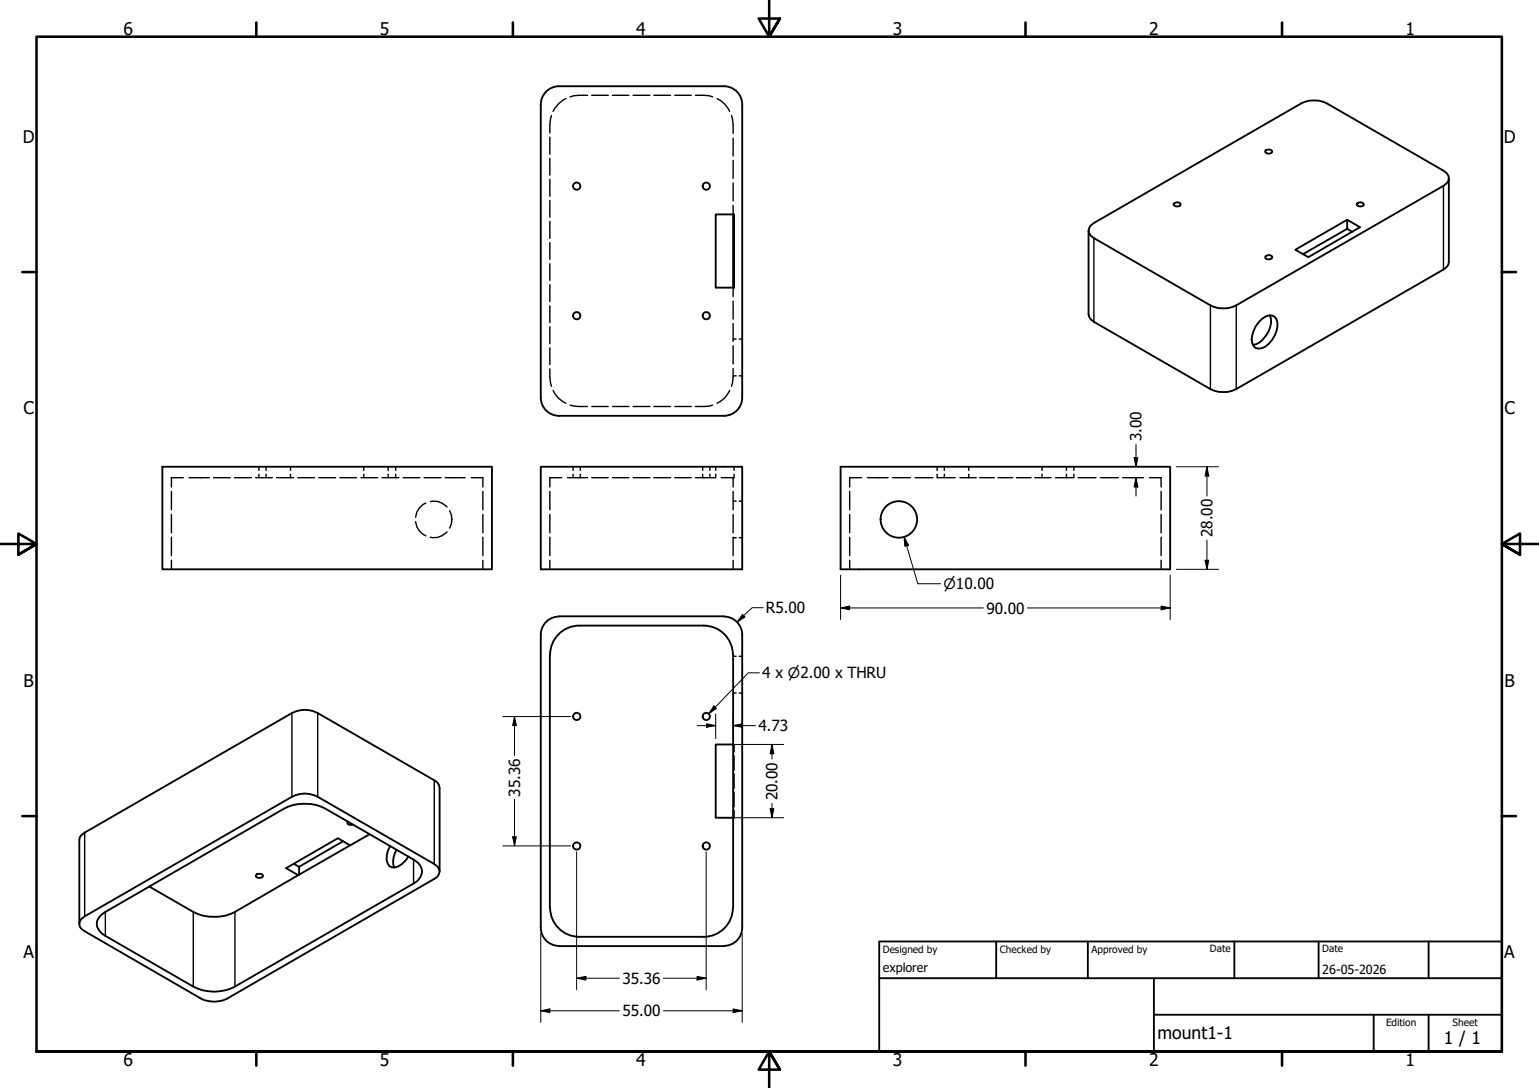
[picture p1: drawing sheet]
<svg xmlns="http://www.w3.org/2000/svg" width="420mm" height="297mm" viewBox="0 0 420 297" stroke-linecap="round" stroke-linejoin="round" font-family="sans-serif">
<!-- layer: Hidden (ANSI) -->
<g fill="none" stroke="#000" stroke-width=".38">
<path d="M150.1 37.5v4.6M150.6 31.5l-.5 2.5v2.3M154.5 26.9a7.7 7.7 0 0 0-3.5 3.5M160.4 26l-3.8 .1-1 .4M161.5 26h4.6M167.2 26h4.5M172.8 26h4.6M178.5 26h4.6M184.2 26h4.5M189.9 26l3.8 .1 .9 .4M195.8 26.9a7.2 7.2 0 0 1 3.4 3.5M199.7 31.5l.5 2.5v2.4"/>
<path d="M200.2 37.7v4.9M150.1 43.2v4.6M150.1 48.9v4.7M150.1 54.7v4.6M200.2 43.8v4.9M200.2 50v4.8M200.2 56.1v2.4M150.1 60.4v4.7M150.1 66.2v4.6M150.1 72v4.6M150.1 77.7v4.6M200.2 78.5v2.4"/>
<path d="M150.1 83.5v4.6M150.1 89.2v4.6M150.1 95v4.6M200.2 82.2v4.9M200.2 88.3v4.9M200.2 94.4v5M200.2 92.6h.8M201.8 92.6h.8M150.1 100.7v2.3l.5 2.5M151 106.6a7 7 0 0 0 3.5 3.5M155.6 110.6l2.5 .4h2.3M161.5 111h4.6"/>
<path d="M167.2 111h4.5M172.8 111h4.6M178.5 111h4.6M184.2 111h4.5M194.6 110.6l-2.4 .4h-2.3M199.2 106.6a6.6 6.6 0 0 1-3.4 3.5M200.2 100.6v2.4l-.5 2.5M200.2 102.6h.8M201.8 102.6h.8M46.8 134.2v5M50 130.4h-3.2v2.6M51.6 130.4h5.5"/>
<path d="M58.3 130.4h4.6M64 130.4h4.6M69.8 130.4h4.6M70.7 127.4v1M70.7 129.5v.9M72.6 127.4v1M72.6 129.5v.9M75.5 130.4h4.6M79.3 127.4v1M79.3 129.5v.9M81.3 130.4h4.6M87.1 130.4h4.5"/>
<path d="M92.8 130.4h4.5M98.6 130.4h4.5M99.3 127.4v1M99.3 129.5v.9M104.3 130.4h4.6M106 127.4v1M106 129.5v.9M108 127.4v1M108 129.5v.9M110 130.4h4.6M115.8 130.4h4.6M116.3 137.3a4.6 4.6 0 0 0-2.8 3.9"/>
<path d="M117.5 137a4.5 4.5 0 0 1 4.5 1.4M121.5 130.4h5.5M122.7 139.4a4.8 4.8 0 0 1 0 4.8M128.7 130.4h3.1v2.6M131.8 134.2v5M150.1 134.2v5M153.4 130.4h-3.3v2.6M154.9 130.4h5.5M156.5 127.4v1M156.5 129.5v.9M158.4 127.4v1M158.4 129.5v.9"/>
<path d="M161.5 130.4h4.6M167.2 130.4h4.5M172.8 130.4h4.6M178.5 130.4h4.6M184.2 130.4h4.5M189.9 130.4h5.4M191.8 127.4v1M191.8 129.5v.9M193.8 127.4v1M193.8 129.5v.9M195.4 127.4v1M195.4 129.5v.9"/>
<path d="M196.9 130.4h3.3v2.6M200.2 134.2v5M200.2 136.8h.8M200.4 129.5v.9h-.2M200.4 127.4v1M201.8 136.8h.8M232 134.2v5M235.2 130.4h-3.2v2.6M236.8 130.4h5.6M243.6 130.4h4.9M249.8 130.4h4.9M255.8 127.4v1"/>
<path d="M255.8 129.5v.9M255.9 130.4h4.9M257.8 127.4v1M257.8 129.5v.9M262.1 130.4h4.4M264.5 127.4v1M264.5 129.5v.9M267.5 130.4h4M272.5 130.4h4M277.5 130.4h4M282.5 130.4h4.5M284.5 127.4v1"/>
<path d="M284.5 129.5v.9M288.2 130.4h4.9M291.1 127.4v1M291.1 129.5v.9M293.2 127.4v1M293.2 129.5v.9M294.3 130.4h4.9M300.4 130.4h4.9M306.5 130.4h5.7M313.8 130.4h3.2v2.6M317 134.2v5M46.8 140.4v5.1"/>
<path d="M46.8 146.7v5M46.8 153v2.4M113.5 142.4a4.5 4.5 0 0 0 2.8 3.9M122 145.2a4.9 4.9 0 0 1-4.5 1.5M131.8 140.4v5.1M131.8 146.7v5M131.8 153v2.4M150.1 140.4v5.1M150.1 146.7v5M150.1 153v2.4M200.2 140.4v5.1M200.2 146.7v5"/>
<path d="M200.2 153v2.4M200.2 146.8h.8M201.8 146.8h.8M232 140.4v5.1M232 146.7v5M232 153v2.4M317 140.4v5.1M317 146.7v5M317 153v2.4M200.2 179.2h.8M201.8 179.2h.8M200.2 189.2h.8"/>
<path d="M201.8 189.2h.8M200.2 203.2h.2v2.1M200.4 206.3v4M200.4 211.3v4M200.4 216.3v4M200.4 221.3v2h-.2"/>
</g>
<!-- layer: Visible (ANSI) -->
<g fill="none" stroke="#000" stroke-width=".51">
<path d="M152.6 23.5a5 5 0 0 0-5 5v80a5 5 0 0 0 5 5M152.7 23.5h44.9M197.6 23.5a5 5 0 0 1 5 5v80a5 5 0 0 1-5 5M195.4 58.5h5v20h-5zM200.2 58.5v20M320.7 55.4l1.1-.1 .5 .2v.4a1.17 1.17 0 0 1-1.9-.2zM345.7 40.9h1.1l.5 .2v.4a1.11 1.11 0 0 1-1 .5 1.11 1.11 0 0 1-.9-.7zM367.8 60l-14.2 8.2 3.6 2 14.1-8.2-3.5-2v2.5l-12.1 6.9M370.6 55.4a1.1 1.1 0 0 1 1.8 .5 1.17 1.17 0 0 1-2-.2zM395.5 48.7v22.9l-.1 .6-.5 .7-57.4 33.3a7.9 7.9 0 0 1-7 0l-32.7-19-.6-1.4v-22.8M297.8 61.5l57.4-33.3a7.9 7.9 0 0 1 7.1 0l31.8 18.4a2.19 2.19 0 0 1 1.4 2.1 2.19 2.19 0 0 1-1.4 2l-56.6 32.7a7.9 7.9 0 0 1-7 0l-31.9-18.4a2.18 2.18 0 0 1-.8-3.5zM345.7 69.8l1.1-.1 .5 .3v.3a1.17 1.17 0 0 1-1.9-.1z"/>
<path d="M367.8 62.5l1.4 .8M343.7 87.9a3.5 3.5 0 0 1 4.3-1.4 4.2 4.2 0 0 1 0 5.1 5.9 5.9 0 0 1-4.3 3.6 2.21 2.21 0 0 1-2-2.5 8.6 8.6 0 0 1 2-4.8zM346.7 86.1a6.7 6.7 0 0 1-4.7 8.1M152.7 113.5h44.9M44.3 127.4h90v28h-90zM147.6 127.4h55v28h-55zM229.5 127.4h90v28h-90zM150.1 178.8v69M150.2 178.8a8 8 0 0 1 7.9-8h34a8 8 0 0 1 8 8M152.6 168.3a5 5 0 0 0-5 5v80a5 5 0 0 0 5 4.9M152.7 168.3h44.9M197.6 168.3a5 5 0 0 1 5 5v80a5 5 0 0 1-5 4.9"/>
<path d="M200.2 178.8v69M200.2 203.2h-4.8v20.1h4.8M70.1 238.7a1.14 1.14 0 0 1 1.7 .5 1.29 1.29 0 0 1-1.9 .2l-.1-.4zM80.2 235.8l1.5 .9v2.2M93.7 229.7l-12 7M95 224.3l-.2 .3a1.18 1.18 0 0 0 1.6 .6M95.6 230.8l-3.3-2-14.2 8.2 3.3 1.9M100.9 227.8l-36.8 21.2a12.8 12.8 0 0 1-11.3 0l-12-7M106.5 231a5.1 5.1 0 0 0-.3 5.4 2.63 2.63 0 0 0 3.5-.5l1.8-2M108.3 232a5.7 5.7 0 0 0-.7 4.8M120 237.9v-22.8l-.6-1.5-32.7-18.9a7.4 7.4 0 0 0-7 0l-57.4 33.3-.5 .6-.1 .7v22.9M22.3 250.8l57.4-33.3a7.4 7.4 0 0 1 7 0l31.9 18.4a2.14 2.14 0 0 1 1.4 2 2.14 2.14 0 0 1-1.4 2.1l-56.6 32.7a7.9 7.9 0 0 1-7.1 0l-31.8-18.5a2.04 2.04 0 0 1-.8-3.4z"/>
<path d="M27.7 249.7l49.8-28.9a12.6 12.6 0 0 1 11.3 0l24.1 13.9a3.4 3.4 0 0 1 1 5.8l-49.8 28.9a12.3 12.3 0 0 1-11.3 0l-24-13.9a3.9 3.9 0 0 1-2.3-4.2zM150.2 247.8a8 8 0 0 0 7.9 8h34.1a8 8 0 0 0 7.9-8M152.7 258.3h44.9"/>
<circle cx="157.4" cy="50.8" r=".98"/>
<circle cx="192.8" cy="50.8" r=".98"/>
<circle cx="157.4" cy="86.2" r=".98"/>
<circle cx="192.8" cy="86.2" r=".98"/>
<circle cx="245.4" cy="141.8" r="5"/>
<circle cx="157.4" cy="195.6" r=".98"/>
<circle cx="192.8" cy="195.6" r=".98"/>
<circle cx="157.4" cy="231" r=".98"/>
<circle cx="192.8" cy="231" r=".98"/>
</g>
<!-- layer: Visible Narrow (ANSI) -->
<path d="M394.1 50.7v22.9M298.6 65v22.9M330.5 83.4v22.8M337.5 83.4v22.8M79.7 194.7v22.8M86.7 194.7v22.8M118.6 213v22.9M23.1 227.3v22.9M112.9 234.7v6.5M28.8 249v6.5M52.8 249v20.4M64.1 249v20.4" fill="none" stroke="#000" stroke-width=".38"/>
<!-- layer: Border (ISO) -->
<g fill="none" stroke="#000" stroke-width=".7">
<path d="M70 6.1v3.9M140 6.1v3.9M210 0v10l-2.9-4.9h5.8l-2.9 4.9 2.9-4.9M280 6.1v3.9M350 6.1v3.9M6.1 74.3h3.9M410 74.3h3.9M0 148.5h10l-5-2.8v5.7l5-2.9-5 2.9M420 148.5h-10l5-2.8v5.7l-5-2.9 5 2.9M6.1 222.8h3.9M410 222.8h3.9M10 287.1v-277.1h400v277.1h-400h400"/>
<path d="M70 287.1v3.8M140 287.1v3.8M212.9 292l-2.9-4.9 2.9 4.9h-5.8l2.9-4.9v9.9M280 287.1v3.8M350 287.1v3.8"/>
</g>
<!-- layer: Title (ISO) -->
<path d="M240 257h170v30.1h-170zM272 257v10.1M297 257v10.1M337 257v10.1M360 257v10.1M390 257v10.1M240 267.1h170M315 277h95M315 267.1v20M375 277v10.1M390 277v10.1" fill="none" stroke="#000" stroke-width=".51"/>
<!-- layer: Dimension (ANSI) -->
<g fill="none" stroke="#000" stroke-width=".27">
<path d="M309.6 125h1l-.5 2.4zM310.1 130.4l.5 2.6h-1zM310.1 121.3v6.1M310.1 130.4v5M321.1 127.4h11.6M329.5 127.4l.5 2.6h-1zM329.5 127.4v8M229.5 157v12.1M246.8 146.6l1.2 2.3-1 .2zM246.8 146.6l3.8 12.8h6.2M319.5 157v12.1M321.1 155.4h11.6"/>
<path d="M329 153h1l-.5 2.4zM329.5 147.4v8M202.7 167.8l.7 .7-2.2 1.3zM208.3 165.9h-2.9l-4.2 3.9M229.5 166l2.5-.5v1zM229.5 166h39M280.5 166h39M317 165.5l2.5 .5-2.5 .5zM137.3 195.6h18.5M140.5 195.6l.5 2.5h-1zM140.5 195.6v10.6M190.4 198.1h5"/>
<path d="M192.9 197.6l2.5 .5-2.5 .5zM194.9 192.7l.7 .7-2.1 1.5zM195.4 194.9v6.8M200.2 198.1l2.4-.5v1zM200.2 198.1h6M200.2 194.9v6.8M207.3 183.7h-3l-10.8 11.2M140.5 218.2v12.7M197 203.2h16.9M210.8 203.2l.5 2.6h-1.1zM210.8 203.2v4M210.8 219.3v4"/>
<path d="M137.3 230.9h18.5M140 228.5h1l-.5 2.4zM157.4 232.6v37.6M192.8 232.6v37.6M197 223.3h16.9M210.2 220.8h1.1l-.5 2.5zM147.6 254.9v24.2M202.6 254.9v24.2M147.6 276l2.5-.6v1.1zM147.6 276h21.5M157.4 267.1l2.6-.5v1zM157.4 267.1h11.7"/>
<path d="M181.1 267.1h11.7M181.1 276h21.5M190.3 266.6l2.5 .5-2.5 .5zM200.2 275.4l2.4 .6-2.4 .5z"/>
</g>
<g fill="#000">
<path d="M309.6 125h1l-.5 2.4z" fill-rule="evenodd"/>
<path d="M310.1 130.4l.5 2.6h-1z" fill-rule="evenodd"/>
<path d="M329.5 127.4l.5 2.6h-1z" fill-rule="evenodd"/>
<path d="M246.8 146.6l1.2 2.3-1 .2z" fill-rule="evenodd"/>
<path d="M329 153h1l-.5 2.4z" fill-rule="evenodd"/>
<path d="M202.7 167.8l.7 .7-2.2 1.3z" fill-rule="evenodd"/>
<path d="M229.5 166l2.5-.5v1z" fill-rule="evenodd"/>
<path d="M317 165.5l2.5 .5-2.5 .5z" fill-rule="evenodd"/>
<path d="M140.5 195.6l.5 2.5h-1z" fill-rule="evenodd"/>
<path d="M192.9 197.6l2.5 .5-2.5 .5z" fill-rule="evenodd"/>
<path d="M194.9 192.7l.7 .7-2.1 1.5z" fill-rule="evenodd"/>
<path d="M200.2 198.1l2.4-.5v1z" fill-rule="evenodd"/>
<path d="M210.8 203.2l.5 2.6h-1.1z" fill-rule="evenodd"/>
<path d="M140 228.5h1l-.5 2.4z" fill-rule="evenodd"/>
<path d="M210.2 220.8h1.1l-.5 2.5z" fill-rule="evenodd"/>
<path d="M147.6 276l2.5-.6v1.1z" fill-rule="evenodd"/>
<path d="M157.4 267.1l2.6-.5v1z" fill-rule="evenodd"/>
<path d="M190.3 266.6l2.5 .5-2.5 .5z" fill-rule="evenodd"/>
<path d="M200.2 275.4l2.4 .6-2.4 .5z" fill-rule="evenodd"/>
</g>
<g font-size="4.8">
<text x="33.7" y="9.6">6</text>
<text x="103.7" y="9.6">5</text>
<text x="173.7" y="9.6">4</text>
<text x="243.7" y="9.6">3</text>
<text x="313.7" y="9.6">2</text>
<text x="383.7" y="9.6">1</text>
<text x="6.2" y="38.9">D</text>
<text x="410.5" y="38.9">D</text>
<text x="6.4" y="113.1">C</text>
<text x="410.7" y="113.1">C</text>
<text x="6.4" y="187.4">B</text>
<text x="410.7" y="187.4">B</text>
<text x="6.4" y="261.7">A</text>
<text x="410.7" y="261.7">A</text>
<text x="316" y="283.8">mount1-1</text>
<text x="394.2" y="285">1 / 1</text>
<text x="33.7" y="290.9">6</text>
<text x="103.7" y="290.9">5</text>
<text x="173.7" y="290.9">4</text>
<text x="243.7" y="290.9">3</text>
<text x="313.7" y="290.9">2</text>
<text x="383.7" y="290.9">1</text>
</g>
<g font-size="4.2">
<text x="311.7" y="120.5" transform="rotate(-90 311.7 120.5)">3.00</text>
<text x="331" y="146.7" transform="rotate(-90 331 146.7)">28.00</text>
<text x="209.1" y="167.4">R5.00</text>
<text x="269.3" y="167.5">90.00</text>
<text x="208.1" y="185.2">4 x ⌀2.00 x THRU</text>
<text x="207.1" y="199.6">4.73</text>
<text x="142" y="217.5" transform="rotate(-90 142 217.5)">35.36</text>
<text x="212.3" y="218.5" transform="rotate(-90 212.3 218.5)">20.00</text>
<text x="169.9" y="268.6">35.36</text>
<text x="169.9" y="277.5">55.00</text>
</g>
<text font-size="3.9" x="257.6" y="160.8">⌀10.00</text>
<g font-size="3.4">
<text x="241" y="265.4">explorer</text>
<text x="361" y="266">26-05-2026</text>
</g>
<g font-size="2.7">
<text x="241" y="260.1">Designed by</text>
<text x="273" y="260.1">Checked by</text>
<text x="298" y="260.1">Approved by</text>
<text x="330.3" y="260">Date</text>
<text x="361" y="260">Date</text>
<text x="378.4" y="280.1">Edition</text>
<text x="396.6" y="280.1">Sheet</text>
</g>
</svg>
